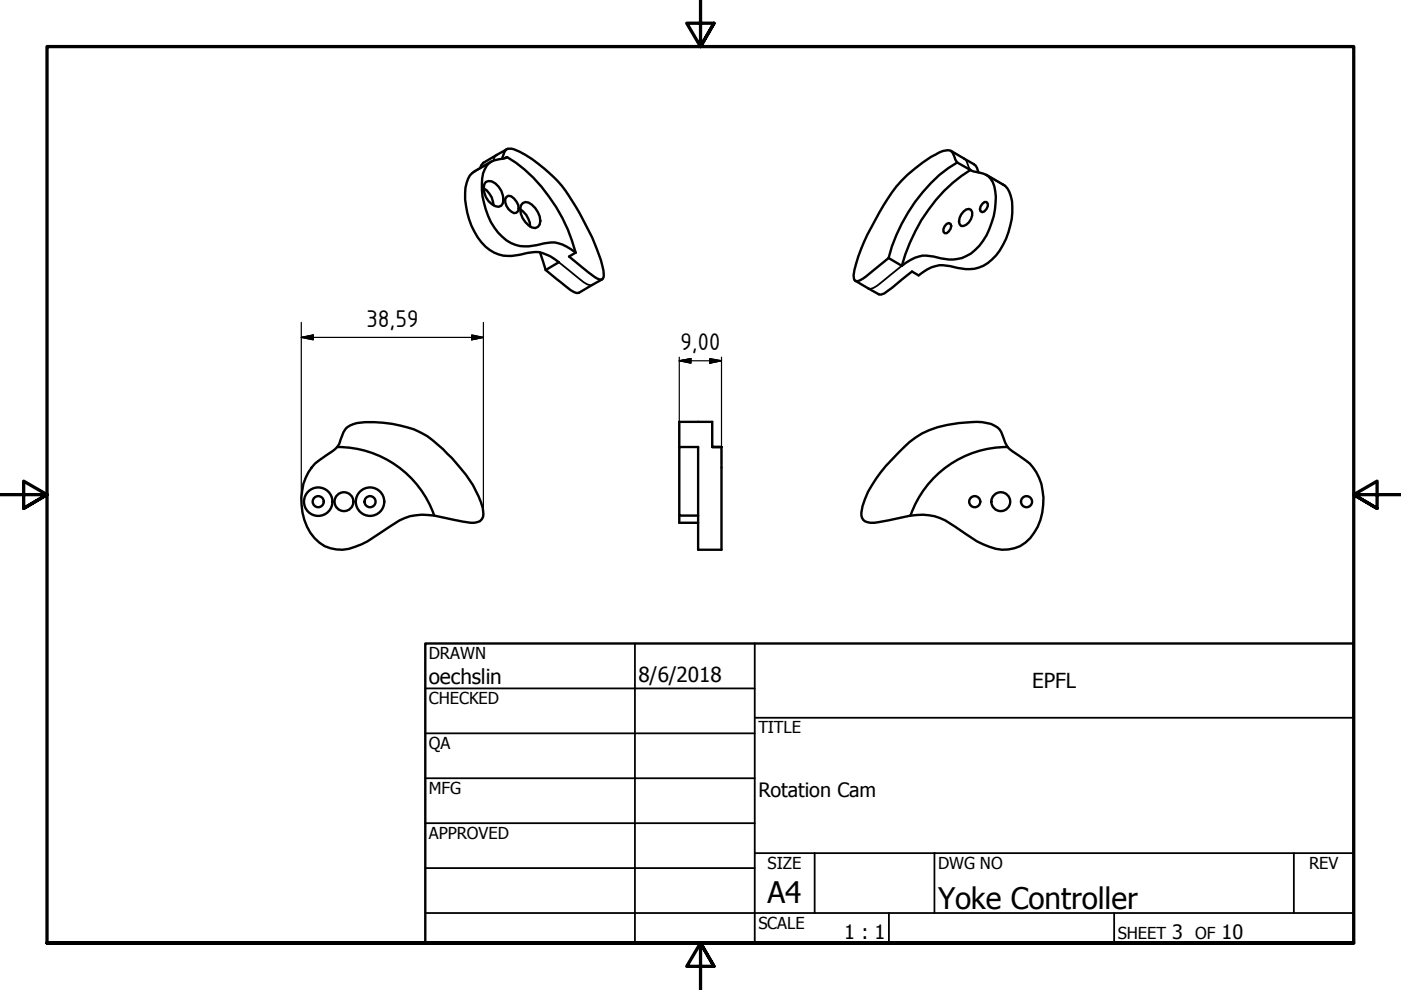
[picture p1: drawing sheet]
<svg xmlns="http://www.w3.org/2000/svg" width="297mm" height="210mm" viewBox="0 0 297 210" stroke-linecap="round" stroke-linejoin="round" font-family="sans-serif">
<!-- layer: Visible (ISO) -->
<g fill="none" stroke="#000" stroke-width=".51">
<path d="M102.6 39.9a4.6 4.6 0 0 1 2 3.6M103 38.6a2.11 2.11 0 0 1 2.7 1 4.1 4.1 0 0 1 .9 3.5l-.3 .5a2.15 2.15 0 0 1-2.7-1 4.2 4.2 0 0 1-.9-3.5zM104.1 34.3l-3.5 2a5.1 5.1 0 0 0-2 4.7 14.9 14.9 0 0 0 5.2 12 7.4 7.4 0 0 0 6.4 1 7.3 7.3 0 0 1 5.6-.1l.8 .4 1.9 1.3-2.8 1.6M106.4 33.7l.4-1.1a1.39 1.39 0 0 1 2.2-.9 29.6 29.6 0 0 1 14.4 14.6 41.4 41.4 0 0 1 4.6 11.1v1.1l-.2 .7a1.63 1.63 0 0 1-1.8-.5l-5.4-4.3 1.4-.8M107.4 31.7l-4.9 2.8-.5 .5-.2 .7M107.5 33.3a33.1 33.1 0 0 1 13.8 17.8l.7 2.5M107.5 33.3l-.7 .3a4.6 4.6 0 0 0-3.6 1.6 9.3 9.3 0 0 0-.9 6.4 13.9 13.9 0 0 0 5.1 9.4 7.4 7.4 0 0 0 6.4 1 7.6 7.6 0 0 1 5.5-.1l2.7 1.7M107.5 33.3l-.4 .2M201.6 32l4.9 2.8 .6 .8 .4 .9M202.9 34.5a31.3 31.3 0 0 0-11.7 12.9l-2.1 4.8-.7 2.5M202.9 34.5l-.3-.6a2.51 2.51 0 0 0-1.2-2 4.2 4.2 0 0 0-3.1 .9 28.4 28.4 0 0 0-11.9 12.3 44.7 44.7 0 0 0-5.2 12.1 2.68 2.68 0 0 0 .1 2.3 1.6 1.6 0 0 0 1.6-.4l5.5-4.4M202.9 34.5l2.8 1.5"/>
<path d="M205.7 36l.7 .4a5 5 0 0 1 3.7 1.5 9.1 9.1 0 0 1 .8 6.5 13.9 13.9 0 0 1-5 9.4 8.6 8.6 0 0 1-8 .6 7.3 7.3 0 0 0-6.7 2M205.7 36a34.8 34.8 0 0 0-14.5 20.4M209.1 37.1l3.5 2a5.1 5.1 0 0 1 2 4.7 14.9 14.9 0 0 1-5.2 12 7.4 7.4 0 0 1-6.4 1 7.8 7.8 0 0 0-5.5-.1l-2.7 1.7-1.4-.8-2.2 1.7a16.7 16.7 0 0 1-4.4 3.2l-.5-.1-4.9-2.9M107.4 41.8l.4-.3a2.79 2.79 0 0 1 2.1 3.2l-.4 .4-.5 .1a2.97 2.97 0 0 1-1.9-3zM110.3 44.4a4.5 4.5 0 0 1 2.1 3.6M110.8 43.1l.6-.3a3.8 3.8 0 0 1 3 3.1 1.7 1.7 0 0 1-.9 2.5 3.8 3.8 0 0 1-3.1-3.1l-.1-.9 .1-.8zM114.5 53.5l1.2 3.7M115.7 57.2l3.4 2.8a8.5 8.5 0 0 0 3.2 2.1h.4l5-2.9M188.4 54.7l2.8 1.7M200.7 47.5l.5-.2 .3 .2a1.46 1.46 0 0 1-1.2 1.9 1.34 1.34 0 0 1 .4-1.9zM204.3 44.9l.6-.5 .5-.1 .5 .2a2.45 2.45 0 0 1-2.1 3.4 1.81 1.81 0 0 1 0-2.4zM208.3 43.2l.4-.4h.5a1.38 1.38 0 0 1-.9 2.2l-.4-.2-.1-.4 .1-.6z"/>
<path d="M71.5 94.8a21.7 21.7 0 0 1 20.6 14.5M73.3 90.8a5.4 5.4 0 0 1 4.1-1.3 25.5 25.5 0 0 1 12.1 2.4 33.6 33.6 0 0 1 9.3 8.8 21.6 21.6 0 0 1 3.6 7 2.32 2.32 0 0 1-.7 2.8 5.1 5.1 0 0 1-3.6 .1l-1.9-.4a18.8 18.8 0 0 0-9.3-.8l-2.2 .9-4.4 2.9a16 16 0 0 1-7.7 3.4 8.1 8.1 0 0 1-8.1-6.4 12.4 12.4 0 0 1 2.3-11.9l2.4-1.7a5.3 5.3 0 0 0 3-3.3l.6-1.7zM144 94.8v-5.4h7v5.4h2h-2M153 94.8v21.8h-5v-21.8h-4v14.5h4M191.6 94.9a16.2 16.2 0 0 1 9.3-4.8 24.4 24.4 0 0 1 8.3-.4 3.8 3.8 0 0 1 3.5 3 4.1 4.1 0 0 0 1.9 3 17.4 17.4 0 0 1 4.4 3.4 12.4 12.4 0 0 1-.6 15 7.5 7.5 0 0 1-8.7 1.8l-2.6-1.1a62.8 62.8 0 0 0-7.8-5 12.1 12.1 0 0 0-6.3-.5 33.6 33.6 0 0 1-8.5 1.5 1.79 1.79 0 0 1-1.9-2.1 17.9 17.9 0 0 1 4.2-8.6l1-1.3zM213.6 94.8a21.7 21.7 0 0 0-20.6 14.5M144 109.3v1.5h4"/>
<circle cx="67.5" cy="106.4" r="3"/>
<circle cx="67.5" cy="106.4" r="1.17"/>
<circle cx="72.9" cy="106.4" r="2"/>
<circle cx="78.5" cy="106.4" r="3"/>
<circle cx="78.5" cy="106.4" r="1.17"/>
<circle cx="206.7" cy="106.4" r="1.17"/>
<circle cx="212.2" cy="106.4" r="2"/>
<circle cx="217.6" cy="106.4" r="1.17"/>
</g>
<!-- layer: Visible Narrow (ISO) -->
<path d="M103.7 34.6l-3.6 2.1M105.3 32.9l-.5 .5-.2 .7M204.4 33.6l.5 .5 .8 1.9M209.5 37.4l3.6 2M118.5 55.6l3.4 2.7a8 8 0 0 0 3.3 2.2l.3-.1M191.2 56.4l-3.4 2.7a8.5 8.5 0 0 1-3.2 2.1h-.5" fill="none" stroke="#000" stroke-width=".38"/>
<!-- layer: Border (ANSI) -->
<path d="M148.5 -.1v10l-2.9-5h5.8l-2.9 5 2.9-5M0 104.9h10l-5-2.9v5.8l5-2.9-5 2.9M297 104.9h-10l5-2.9v5.8l-5-2.9 5 2.9M10 199.9v-190h277v190h-277h277M151.4 204.9l-2.9-5 2.9 5h-5.8l2.9-5v10" fill="none" stroke="#000" stroke-width=".7"/>
<!-- layer: Title (ANSI) -->
<g fill="none" stroke="#000" stroke-width=".38">
<path d="M134.6 136.4v63.5M160 136.4v63.5M90.2 146h69.8M90.2 155.5h69.8M160 152.2h127M90.2 165h69.8M90.2 174.5h69.8M90.2 193.6h196.8M90.2 184.1h69.8M160 180.9h127M172.7 180.9v12.7M188.5 193.6v6.3"/>
<path d="M198.1 180.9v12.7M236.2 193.6v6.3M274.3 180.9v12.7"/>
</g>
<path d="M90.2 136.4h196.8v63.5h-196.8z" fill="none" stroke="#000" stroke-width=".51"/>
<!-- layer: Dimension (ISO) -->
<path d="M63.9 71.5l2.5-.5v1zM63.9 71.5h38.6M63.9 68.4v37.1M100 71l2.5 .5-2.5 .5zM102.5 68.4v39.8M144 76.5l2.5-.5v1zM144 76.5h9M144 75.7v18.3M150.5 76l2.5 .5-2.5 .5zM153 75.7v22.6" fill="none" stroke="#000" stroke-width=".25"/>
<path d="M63.9 71.5l2.5-.5zM63.9 71.5l2.5-.5v1zM100 72l2.5-.5zM100 71l2.5 .5-2.5 .5zM144 76.5l2.5-.5zM144 76.5l2.5-.5v1zM150.5 77l2.5-.5zM150.5 76l2.5 .5-2.5 .5z" fill="#000" stroke="#000" stroke-width=".25"/>
<g font-size="6.3">
<text x="162.8" y="191.4">A4</text>
<text x="198.9" y="192.7">Yoke Controller</text>
</g>
<g font-size="5.5">
<text x="77.7" y="69.3">38,59</text>
<text x="144.2" y="74.2">9,00</text>
</g>
<g font-size="4.4">
<text x="90.9" y="145.1">oechslin</text>
<text x="135.4" y="144.5">8/6/2018</text>
<text x="218.8" y="145.9">EPFL</text>
</g>
<g font-size="4.2">
<text x="160.8" y="169.1">Rotation Cam</text>
<text x="179" y="199.2">1 : 1</text>
<text x="248.5" y="199.1">3</text>
<text x="259" y="199.1">10</text>
</g>
<g font-size="3.5">
<text x="90.9" y="139.7">DRAWN</text>
<text x="90.9" y="149.3">CHECKED</text>
<text x="160.8" y="155.5">TITLE</text>
<text x="90.9" y="158.8">QA</text>
<text x="90.9" y="168.3">MFG</text>
<text x="90.9" y="177.8">APPROVED</text>
<text x="162.8" y="184.2">SIZE</text>
<text x="198.9" y="184.2">DWG NO</text>
<text x="277.6" y="184.2">REV</text>
<text x="160.8" y="196.9">SCALE</text>
<text x="237" y="199.1">SHEET</text>
<text x="253.4" y="199.1">OF</text>
</g>
</svg>
